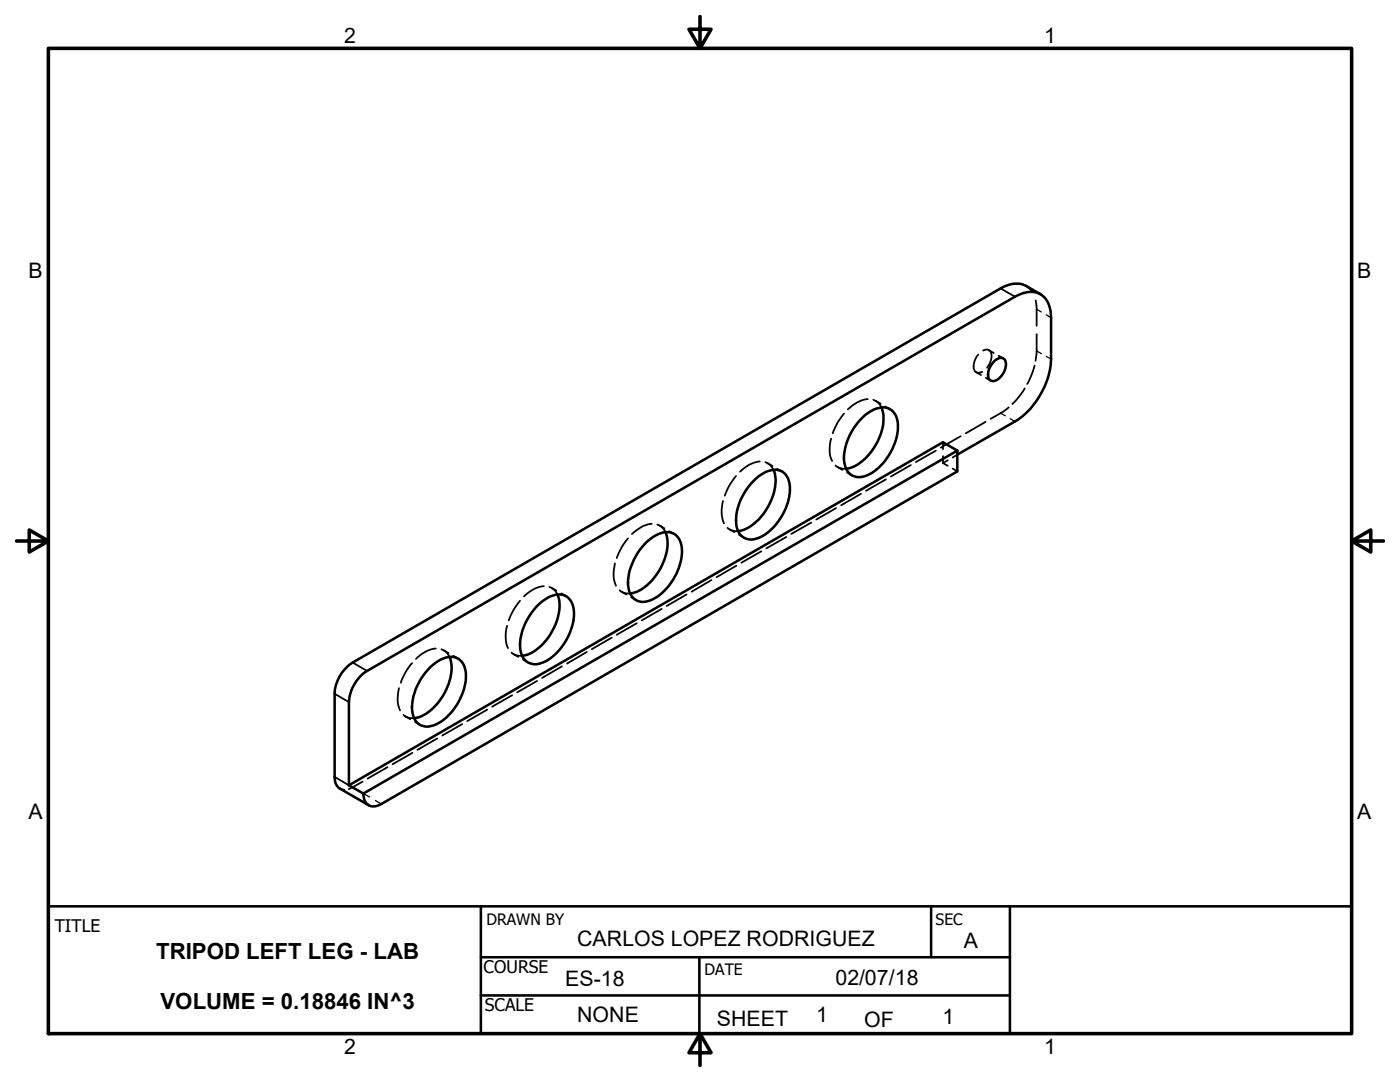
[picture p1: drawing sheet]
<svg xmlns="http://www.w3.org/2000/svg" width="279mm" height="216mm" viewBox="0 0 279 216" stroke-linecap="round" stroke-linejoin="round" font-family="sans-serif">
<g fill="none" stroke="#000" stroke-width=".51">
<path d="M207.6 58.7l-2.8-1.7a5.2 5.2 0 0 0-5.1 .6l-129.3 74.6a7.9 7.9 0 0 0-3.6 6.2v16.6a2.52 2.52 0 0 0 1 2.4l5.8 3.3M198.6 71.9a1.23 1.23 0 0 1 1.7-.3 1.23 1.23 0 0 1 .4 1.6 3.4 3.4 0 0 1-2.6 2.9 1.19 1.19 0 0 1-.9-1.7 4.4 4.4 0 0 1 1.4-2.5zM150.5 95.8a5.5 5.5 0 0 1 5-1.9 3.5 3.5 0 0 1 2.1 4 11.7 11.7 0 0 1-6.2 9.4 3.1 3.1 0 0 1-4.5-2.9 11.4 11.4 0 0 1 3.6-8.6zM154.3 93.7a8.5 8.5 0 0 1-.9 7.2 9.8 9.8 0 0 1-5.7 5l-.4 .1M172.1 83.4a5.5 5.5 0 0 1 4.9-2 3.5 3.5 0 0 1 2.2 4 11.6 11.6 0 0 1-6.2 9.5 3 3 0 0 1-4.5-2.5 11.4 11.4 0 0 1 3.6-9zM175.9 81.3a8.5 8.5 0 0 1-1 7.2 9.7 9.7 0 0 1-5.6 5h-.4M191.1 90.7l11.5-6.6a16 16 0 0 0 7.2-12.5v-8.2a4.6 4.6 0 0 0-3.2-5.1 6.2 6.2 0 0 0-4 .9l-129.3 74.7a7.9 7.9 0 0 0-3.7 6.2v16.6M191.1 89.9v4.2l-115 66.3a2.13 2.13 0 0 1-3.2-.5l-.4-1.6M191.1 89.9l-118.6 68.4M191.1 89.9l-2.9-1.7-118.6 68.5M111.3 118.6a9.1 9.1 0 0 1-1.4 7.8 8.8 8.8 0 0 1-5.7 4.5M128.9 108.2a5.6 5.6 0 0 1 5-1.9 3.3 3.3 0 0 1 2.2 3.4 11.5 11.5 0 0 1-6.2 10.1 3.1 3.1 0 0 1-4.6-3 12 12 0 0 1 3.6-8.6z"/>
<path d="M132.8 106.2a9 9 0 0 1-1.3 7.8 8.7 8.7 0 0 1-5.7 4.4M85.9 133.1a5.7 5.7 0 0 1 4.9-1.9 3.4 3.4 0 0 1 2.2 3.4 11.5 11.5 0 0 1-6.2 10.1 3 3 0 0 1-4.5-2.5 11.3 11.3 0 0 1 3.6-9.1zM89.7 131.1a9.3 9.3 0 0 1-1.7 8.3 8.3 8.3 0 0 1-5.3 3.9M107.4 120.7a5.6 5.6 0 0 1 5-2 3.6 3.6 0 0 1 2.2 4.1 11.7 11.7 0 0 1-6.3 9.4 3.1 3.1 0 0 1-4.5-3 11.7 11.7 0 0 1 3.6-8.5zM69.6 156.7l2.9 1.6M9.7 180.8h260v25.4M96 191h105.5M96 180.8v25.4M96 198.6h105.5M139.6 191v15.2M185.8 180.8v10.2M201.5 180.8v25.4"/>
</g>
<g fill="none" stroke="#000" stroke-width=".36">
<path d="M199.7 57.6l2.9 1.6M204.8 57l.6 .6 .6 .7M206.7 59.9l.2 1.2v3.9M173.2 79.7a6.5 6.5 0 0 0-4 2M174.3 79.8l.9 .5 .7 1M174.8 80l.9 .5M194.8 74.3l1 .5M195.2 70.8a3.1 3.1 0 0 0-.6 3.3l.6 .3 .8-.2M196.2 70a1.1 1.1 0 0 1 1.3 0 1.1 1.1 0 0 1 .4 1.2l-.4 1.4-.5 .8M196.7 75.4l1 .5M197.4 69.9l.9 .5M199.3 71l.9 .5"/>
<path d="M204.5 77.5l-1.2 1.7-1.3 1.4M206.5 72.9l-.6 1.8-.9 1.9M206.9 66.7v3.9l-.2 1.4M144.3 100a6.7 6.7 0 0 0 .2 4.4M146.9 95a11.9 11.9 0 0 0-2.3 3.9M151.6 92.1a6.8 6.8 0 0 0-3.9 2M152.8 92.2l.8 .5 .7 1M153.2 92.4l1 .6M155.1 93.6l1 .5M165.9 87.5a6.4 6.4 0 0 0 .2 4.5M166.8 92.9l.8 .5 1.3 .1M167.1 93.2l1 .5"/>
<path d="M168.4 82.5a11.4 11.4 0 0 0-2.2 4M169.1 94.3l.9 .5M171.8 98.5l-3.9 2.3M176.7 81.1l1 .6M176.8 95.7l-4 2.2M181.8 92.8l-4 2.3M186.8 89.9l-4 2.3M188.2 91v1.4l.9 .5M188.2 88.2v1.4M189.1 91.8l-.9 .6M190.1 93.5l1 .6M191.1 90.7l-1 .6"/>
<path d="M191.7 87l-4 2.3M196.7 84.2l-4 2.3M201.3 81.3a15.2 15.2 0 0 1-3.6 2.3M103.8 119.9a13.2 13.2 0 0 0-2.3 3.9M108.5 117a6.1 6.1 0 0 0-3.9 2M109.6 117.1l1.2 .8 .5 .7M110.1 117.3l.9 .6M112 118.4l1 .6M122.7 112.4a6.7 6.7 0 0 0 .2 4.5M123.7 117.8l.8 .5 1.3 .1M124 118.1l1 .5M125.3 107.4a12.1 12.1 0 0 0-2.2 3.9"/>
<path d="M126 119.2l.9 .5M130.1 104.5a6.1 6.1 0 0 0-4 2.1M131.2 104.7l.9 .5 .7 1M131.7 104.9l.9 .5M133.6 106l.9 .5M137 118.6l-3.9 2.3M142 115.7l-4 2.4M145.2 105.3l.9 .5 1.2 .2M145.6 105.6l1 .6M147 112.9l-4 2.3M147.5 106.7l1 .6M151.9 110l-3.9 2.3"/>
<path d="M156.9 107.1l-4 2.3M161.9 104.3l-4 2.3M166.9 101.4l-4 2.3M66.8 138.4l2.8 1.7M70.4 132.2l2.9 1.7M79.6 137.3a6.7 6.7 0 0 0 .2 4.5M82.3 132.3a11.1 11.1 0 0 0-2.3 3.9M87 129.4a6.1 6.1 0 0 0-4 2.1M88.1 129.6l.9 .5 .7 1M88.5 129.8l1 .5M90.5 130.9l.9 .5M101.2 124.9a6.9 6.9 0 0 0 .2 4.4"/>
<path d="M102.1 130.2l.9 .5 1.2 .2M102.2 138.7l-4 2.3M102.5 130.5l.9 .6M104.4 131.6l1 .6M107.2 135.9l-4 2.3M112.1 133l-3.9 2.3M117.1 130.1l-3.9 2.3M122.1 127.2l-4 2.3M127.1 124.4l-4 2.3M132.1 121.5l-4 2.3M66.8 155l2.8 1.7M67.8 157.4l.9 .2"/>
<path d="M72.4 156l-2.8 1.5M77.3 153.1l-3.9 2.3M80.5 142.7l.9 .5 1.3 .1M80.9 143l1 .5M82.3 150.2l-4 2.3M82.8 144.1l1 .5M87.3 147.3l-4 2.3M92.2 144.5l-3.9 2.3M97.2 141.6l-4 2.3"/>
</g>
<path d="M206.9 70l.9 .6M206.9 61.7l.9 .6M208.8 71.1l1 .5M208.8 62.8l1 .6M199.7 82.4l.9 .6M201.6 83.5l1 .6M72.5 158.3l1.2 .7M74.9 159.7l1.2 .7" fill="none" stroke="#000" stroke-width=".25"/>
<path d="M9.7 9.7h260v196.5h-260zM139.7 3.3v6.4l-2.2-3.9h4.4l-2.2 3.9M3.3 107.9h6.4l-3.9-2.2v4.5l3.9-2.3M269.7 107.9l3.9 2.3v-4.5l-3.9 2.2h6.4M139.7 206.2l2.2 3.9h-4.4l2.2-3.9v6.4" fill="none" stroke="#000" stroke-width=".71"/>
<g font-size="4.4">
<text x="31.2" y="191.4">TRIPOD LEFT LEG - LAB</text>
<text x="32" y="201.4">VOLUME = 0.18846 IN^3</text>
</g>
<g font-size="4.3">
<text x="68.7" y="8.7">2</text>
<text x="208.4" y="8.7">1</text>
<text x="5.7" y="55.5">B</text>
<text x="270.9" y="55.5">B</text>
<text x="5.7" y="163.4">A</text>
<text x="270.8" y="163.4">A</text>
<text x="115.2" y="188.8">CARLOS LOPEZ RODRIGUEZ</text>
<text x="192.4" y="189.1">A</text>
<text x="112.8" y="196.7">ES-18</text>
<text x="166.7" y="196.6">02/07/18</text>
<text x="115.2" y="204">NONE</text>
<text x="162.9" y="204">1</text>
<text x="143.1" y="204.7">SHEET</text>
<text x="172.5" y="204.9">OF</text>
<text x="188.1" y="204.4">1</text>
<text x="68.7" y="210.3">2</text>
<text x="208.4" y="210.3">1</text>
</g>
<g font-size="3.5">
<text x="10.9" y="186">TITLE</text>
<text x="96.5" y="194.2">COURSE</text>
<text x="96.8" y="201.7">SCALE</text>
</g>
<g font-size="3.1">
<text x="97.1" y="184.7">DRAWN BY</text>
<text x="186.7" y="184.7">SEC</text>
<text x="140.6" y="194.5">DATE</text>
</g>
</svg>
